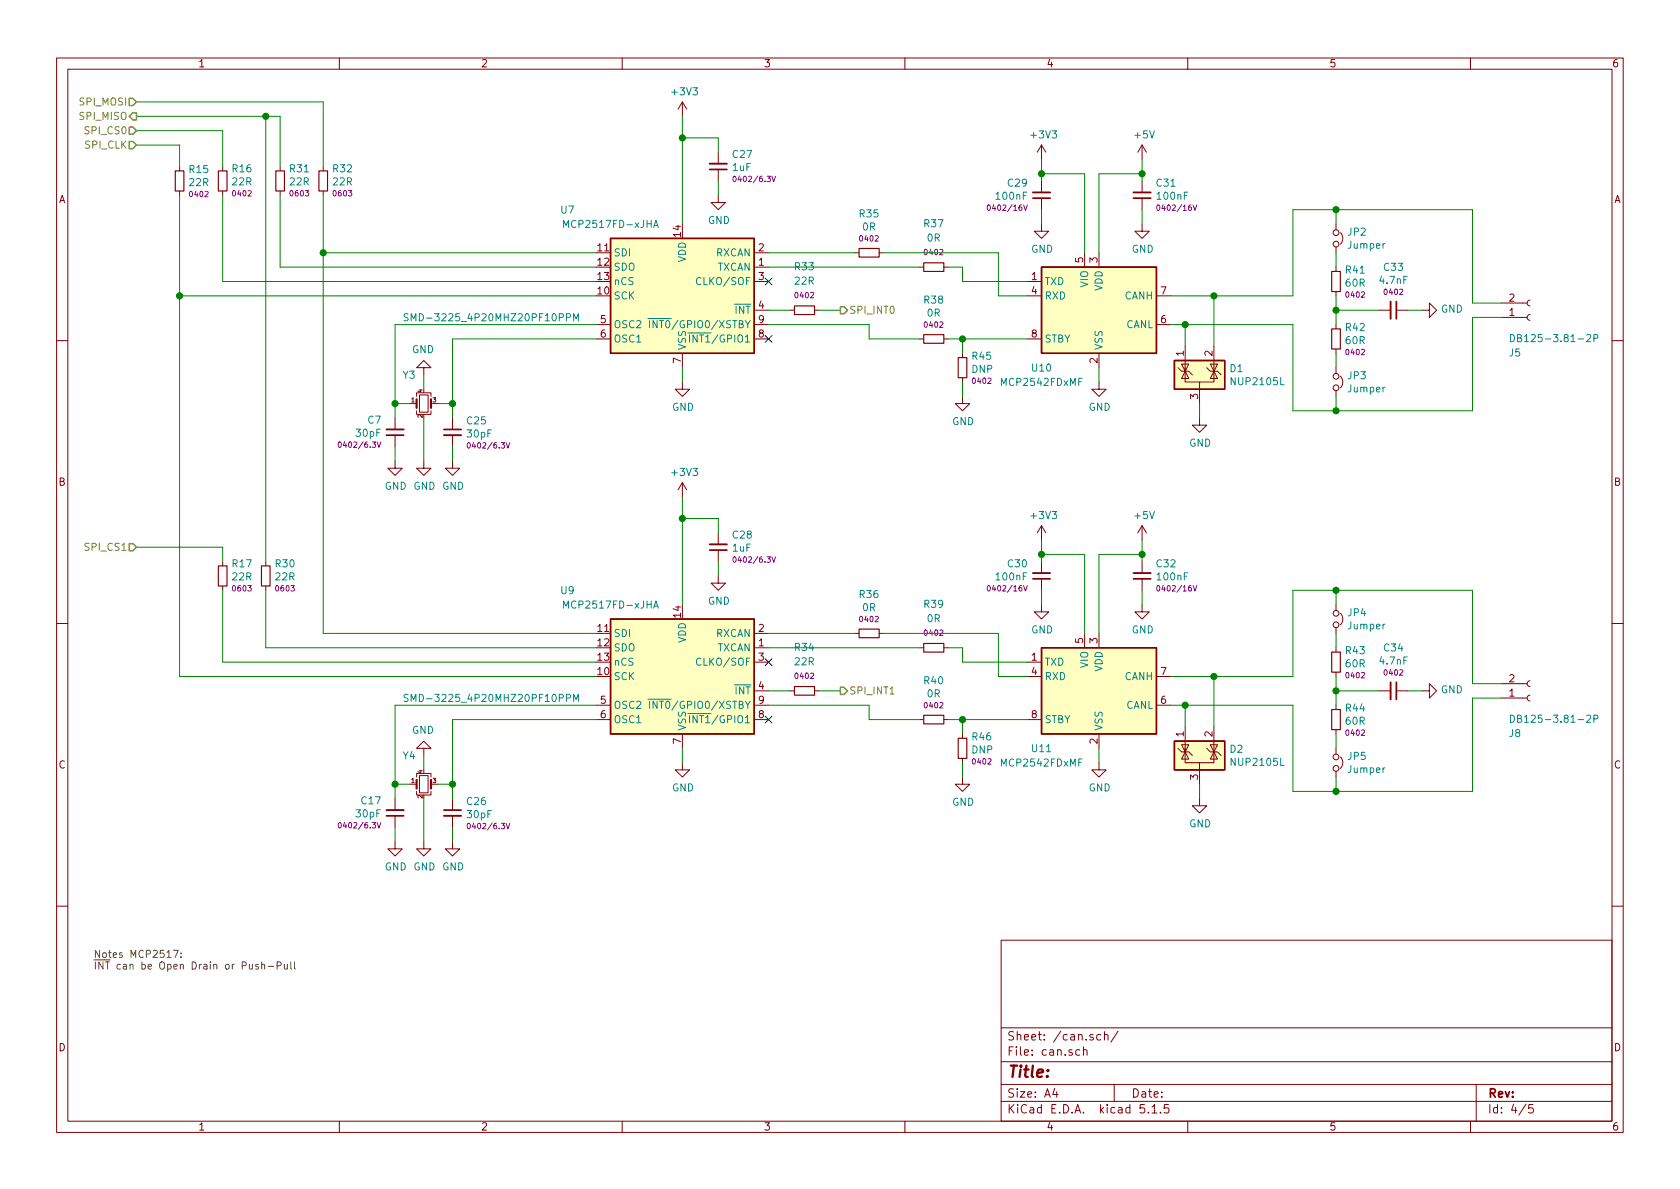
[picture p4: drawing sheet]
EESchema Schematic File Version 4
EELAYER 30 0
EELAYER END
$Descr A4 11693 8268
encoding utf-8
Sheet 4 5
Title ""
Date ""
Rev ""
Comp ""
Comment1 ""
Comment2 ""
Comment3 ""
Comment4 ""
$EndDescr
Text HLabel 950  700  0    50   Input ~ 0
SPI_MOSI
Text HLabel 950  800  0    50   Output ~ 0
SPI_MISO
Text HLabel 950  1000 0    50   Input ~ 0
SPI_CLK
Text HLabel 950  900  0    50   Input ~ 0
SPI_CS0
Text HLabel 5850 4800 2    50   Output ~ 0
SPI_INT1
Text Notes 650  6750 0    50   ~ 0
Notes MCP2517:\n~INT~ can be Open Drain or Push-Pull
$Comp
L Device:R_Small R?
U 1 1
P 1250 1250
AR Path="/5C88170F/5E1BCC9A" Ref="R?"  Part="1" 
AR Path="/5C882540/5E1BCC9A" Ref="R?"  Part="1" 
AR Path="/5E1B53FA/5E1BCC9A" Ref="R?"  Part="1" 
AR Path="/5E180BAA/5E1BCC9A" Ref="R15"  Part="1" 
F 0 "R15" H 1309 1332 50  0000 L CNN
F 1 "22R" H 1309 1241 50  0000 L CNN
F 2 "Resistor_SMD:R_0402_1005Metric" V 1180 1250 50  0001 C CNN
F 3 "~" H 1250 1250 50  0001 C CNN
F 4 "0402" H 1309 1159 38  0000 L CNN "Rating"
	1    1250 1250
	1    0    0    -1  
$EndComp
$Comp
L Device:R_Small R?
U 1 1
P 1950 1250
AR Path="/5C88170F/5E1BF602" Ref="R?"  Part="1" 
AR Path="/5C882540/5E1BF602" Ref="R?"  Part="1" 
AR Path="/5E1B53FA/5E1BF602" Ref="R?"  Part="1" 
AR Path="/5E180BAA/5E1BF602" Ref="R31"  Part="1" 
F 0 "R31" H 1891 1168 50  0000 R CNN
F 1 "22R" H 1891 1259 50  0000 R CNN
F 2 "Resistor_SMD:R_0603_1608Metric" V 1880 1250 50  0001 C CNN
F 3 "~" H 1950 1250 50  0001 C CNN
F 4 "0603" H 1891 1341 38  0000 R CNN "Rating"
	1    1950 1250
	-1   0    0    1   
$EndComp
$Comp
L Device:R_Small R?
U 1 1
P 1550 1250
AR Path="/5C88170F/5E1BE305" Ref="R?"  Part="1" 
AR Path="/5C882540/5E1BE305" Ref="R?"  Part="1" 
AR Path="/5E1B53FA/5E1BE305" Ref="R?"  Part="1" 
AR Path="/5E180BAA/5E1BE305" Ref="R16"  Part="1" 
F 0 "R16" H 1491 1168 50  0000 R CNN
F 1 "22R" H 1491 1259 50  0000 R CNN
F 2 "Resistor_SMD:R_0402_1005Metric" V 1480 1250 50  0001 C CNN
F 3 "~" H 1550 1250 50  0001 C CNN
F 4 "0402" H 1491 1341 38  0000 R CNN "Rating"
	1    1550 1250
	-1   0    0    1   
$EndComp
NoConn ~ 5350 1950
Wire Wire Line
	3150 3100 3150 3200
Wire Wire Line
	2750 3100 2750 3200
Wire Wire Line
	2950 3200 2950 2900
$Comp
L power:GND #PWR0121
U 1 1
P 2950 3200
F 0 "#PWR0121" H 2950 2950 50  0001 C CNN
F 1 "GND" H 2955 3027 50  0000 C CNN
F 2 "" H 2950 3200 50  0001 C CNN
F 3 "" H 2950 3200 50  0001 C CNN
	1    2950 3200
	1    0    0    -1  
$EndComp
Wire Wire Line
	2950 2600 2950 2700
$Comp
L power:GND #PWR0122
U 1 1
P 2950 2600
F 0 "#PWR0122" H 2950 2350 50  0001 C CNN
F 1 "GND" H 2955 2427 50  0000 C CNN
F 2 "" H 2950 2600 50  0001 C CNN
F 3 "" H 2950 2600 50  0001 C CNN
	1    2950 2600
	-1   0    0    1   
$EndComp
Connection ~ 2750 2800
Wire Wire Line
	2750 2800 2750 2900
Connection ~ 3150 2800
Wire Wire Line
	3150 2900 3150 2800
$Comp
L power:GND #PWR0125
U 1 1
P 3150 3200
F 0 "#PWR0125" H 3150 2950 50  0001 C CNN
F 1 "GND" H 3155 3027 50  0000 C CNN
F 2 "" H 3150 3200 50  0001 C CNN
F 3 "" H 3150 3200 50  0001 C CNN
	1    3150 3200
	1    0    0    -1  
$EndComp
$Comp
L power:GND #PWR0133
U 1 1
P 2750 3200
F 0 "#PWR0133" H 2750 2950 50  0001 C CNN
F 1 "GND" H 2755 3027 50  0000 C CNN
F 2 "" H 2750 3200 50  0001 C CNN
F 3 "" H 2750 3200 50  0001 C CNN
	1    2750 3200
	1    0    0    -1  
$EndComp
Wire Wire Line
	3150 2350 4150 2350
Wire Wire Line
	3150 2800 3150 2350
Wire Wire Line
	2750 2800 2850 2800
Wire Wire Line
	2750 2250 4150 2250
Wire Wire Line
	2750 2800 2750 2250
Wire Wire Line
	3050 2800 3150 2800
$Comp
L Device:C_Small C?
U 1 1
P 3150 3000
AR Path="/5CAE1AEF/5E1B6A26" Ref="C?"  Part="1" 
AR Path="/5C88170F/5E1B6A26" Ref="C?"  Part="1" 
AR Path="/5E17AB60/5E1B6A26" Ref="C?"  Part="1" 
AR Path="/5E180BAA/5E1B6A26" Ref="C25"  Part="1" 
F 0 "C25" H 3242 3082 50  0000 L CNN
F 1 "30pF" H 3242 2991 50  0000 L CNN
F 2 "Capacitor_SMD:C_0402_1005Metric" H 3150 3000 50  0001 C CNN
F 3 "~" H 3150 3000 50  0001 C CNN
F 4 "C309458" H 3242 2909 50  0001 L CNN "LCSC"
F 5 "0402/6.3V" H 3242 2909 38  0000 L CNN "Rating"
	1    3150 3000
	1    0    0    -1  
$EndComp
$Comp
L Device:C_Small C?
U 1 1
P 2750 3000
AR Path="/5CAE1AEF/5E1B3FA9" Ref="C?"  Part="1" 
AR Path="/5C88170F/5E1B3FA9" Ref="C?"  Part="1" 
AR Path="/5E17AB60/5E1B3FA9" Ref="C?"  Part="1" 
AR Path="/5E180BAA/5E1B3FA9" Ref="C7"  Part="1" 
F 0 "C7" H 2842 2918 50  0000 L CNN
F 1 "30pF" H 2842 3009 50  0000 L CNN
F 2 "Capacitor_SMD:C_0402_1005Metric" H 2750 3000 50  0001 C CNN
F 3 "~" H 2750 3000 50  0001 C CNN
F 4 "C309458" H 2842 2909 50  0001 L CNN "LCSC"
F 5 "0402/6.3V" H 2842 3091 38  0000 L CNN "Rating"
	1    2750 3000
	-1   0    0    1   
$EndComp
$Comp
L Device:Crystal_GND24_Small Y3
U 1 1
P 2950 2800
F 0 "Y3" H 2800 3000 50  0000 L CNN
F 1 "SMD-3225_4P20MHZ20PF10PPM" H 2800 3400 50  0000 L CNN
F 2 "Crystal:Crystal_SMD_3225-4Pin_3.2x2.5mm" H 2950 2800 50  0001 C CNN
F 3 "~" H 2950 2800 50  0001 C CNN
	1    2950 2800
	1    0    0    -1  
$EndComp
NoConn ~ 5350 2350
Wire Wire Line
	5500 2150 5350 2150
Wire Wire Line
	5850 2150 5700 2150
$Comp
L Device:R_Small R?
U 1 1
P 5600 2150
AR Path="/5C88170F/5E1AAF57" Ref="R?"  Part="1" 
AR Path="/5C882540/5E1AAF57" Ref="R?"  Part="1" 
AR Path="/5E1B53FA/5E1AAF57" Ref="R?"  Part="1" 
AR Path="/5E180BAA/5E1AAF57" Ref="R33"  Part="1" 
F 0 "R33" V 5900 2150 50  0000 C CNN
F 1 "22R" V 5800 2150 50  0000 C CNN
F 2 "Resistor_SMD:R_0402_1005Metric" V 5530 2150 50  0001 C CNN
F 3 "~" H 5600 2150 50  0001 C CNN
F 4 "0402" V 5700 2150 38  0000 C CNN "Rating"
	1    5600 2150
	0    -1   -1   0   
$EndComp
Text HLabel 5850 2150 2    50   Output ~ 0
SPI_INT0
$Comp
L Interface_CAN_LIN:MCP2517FD-xJHA U7
U 1 1
P 4750 2050
F 0 "U7" H 3950 2650 50  0000 C CNN
F 1 "MCP2517FD-xJHA" H 4250 2550 50  0000 C CNN
F 2 "Package_DFN_QFN:DFN-14-1EP_3x4.5mm_P0.65mm_EP1.65x4.25mm" H 4750 1050 50  0001 C CNN
F 3 "https://ww1.microchip.com/downloads/en/DeviceDoc/20005688A.pdf" H 4750 2300 50  0001 C CNN
	1    4750 2050
	1    0    0    -1  
$EndComp
Wire Wire Line
	4150 1750 2250 1750
Wire Wire Line
	2250 1750 2250 1350
Wire Wire Line
	2250 700  2250 1150
Wire Wire Line
	950  700  2250 700 
Wire Wire Line
	4150 1850 1950 1850
Wire Wire Line
	1950 1850 1950 1350
Wire Wire Line
	1950 1150 1950 800 
Wire Wire Line
	950  800  1850 800 
Wire Wire Line
	4150 1950 1550 1950
Wire Wire Line
	1550 1950 1550 1350
Wire Wire Line
	1550 1150 1550 900 
Wire Wire Line
	1550 900  950  900 
Wire Wire Line
	1250 1000 1250 1150
Wire Wire Line
	950  1000 1250 1000
Wire Wire Line
	1250 1350 1250 2050
Wire Wire Line
	1250 2050 4150 2050
$Comp
L power:GND #PWR0135
U 1 1
P 4750 2650
F 0 "#PWR0135" H 4750 2400 50  0001 C CNN
F 1 "GND" H 4755 2477 50  0000 C CNN
F 2 "" H 4750 2650 50  0001 C CNN
F 3 "" H 4750 2650 50  0001 C CNN
	1    4750 2650
	1    0    0    -1  
$EndComp
Wire Wire Line
	4750 2650 4750 2550
$Comp
L power:+3V3 #PWR0137
U 1 1
P 4750 800
F 0 "#PWR0137" H 4750 650 50  0001 C CNN
F 1 "+3V3" H 4765 973 50  0000 C CNN
F 2 "" H 4750 800 50  0001 C CNN
F 3 "" H 4750 800 50  0001 C CNN
	1    4750 800 
	1    0    0    -1  
$EndComp
Wire Wire Line
	4750 800  4750 950 
$Comp
L Device:C_Small C?
U 1 1
P 5000 1150
AR Path="/5CAE1AEF/5E1E0DCF" Ref="C?"  Part="1" 
AR Path="/5C88170F/5E1E0DCF" Ref="C?"  Part="1" 
AR Path="/5C882540/5E1E0DCF" Ref="C?"  Part="1" 
AR Path="/5E1B53FA/5E1E0DCF" Ref="C?"  Part="1" 
AR Path="/5E180BAA/5E1E0DCF" Ref="C27"  Part="1" 
F 0 "C27" H 4908 1068 50  0000 R CNN
F 1 "1uF" H 4908 1159 50  0000 R CNN
F 2 "Capacitor_SMD:C_0402_1005Metric" H 5000 1150 50  0001 C CNN
F 3 "~" H 5000 1150 50  0001 C CNN
F 4 "0402/6.3V" H 4908 1241 38  0000 R CNN "Rating"
	1    5000 1150
	-1   0    0    1   
$EndComp
Wire Wire Line
	4750 950  5000 950 
Wire Wire Line
	5000 950  5000 1050
Connection ~ 4750 950 
Wire Wire Line
	4750 950  4750 1550
$Comp
L power:GND #PWR0138
U 1 1
P 5000 1350
F 0 "#PWR0138" H 5000 1100 50  0001 C CNN
F 1 "GND" H 5005 1177 50  0000 C CNN
F 2 "" H 5000 1350 50  0001 C CNN
F 3 "" H 5000 1350 50  0001 C CNN
	1    5000 1350
	1    0    0    -1  
$EndComp
Wire Wire Line
	5000 1350 5000 1250
$Comp
L Interface_CAN_LIN:MCP2542FDxMF U10
U 1 1
P 7650 2150
F 0 "U10" H 7250 1750 50  0000 C CNN
F 1 "MCP2542FDxMF" H 7250 1650 50  0000 C CNN
F 2 "Package_SO:SOIC-8_3.9x4.9mm_P1.27mm" H 7650 1650 50  0001 C CIN
F 3 "http://ww1.microchip.com/downloads/en/DeviceDoc/MCP2542FD-4FD-MCP2542WFD-4WFD-Data-Sheet20005514B.pdf" H 7650 2150 50  0001 C CNN
	1    7650 2150
	1    0    0    -1  
$EndComp
$Comp
L Device:R_Small R?
U 1 1
P 6050 1750
AR Path="/5C88170F/5E1E593E" Ref="R?"  Part="1" 
AR Path="/5C882540/5E1E593E" Ref="R?"  Part="1" 
AR Path="/5E1B53FA/5E1E593E" Ref="R?"  Part="1" 
AR Path="/5E180BAA/5E1E593E" Ref="R35"  Part="1" 
F 0 "R35" V 6318 1750 50  0000 C CNN
F 1 "0R" V 6227 1750 50  0000 C CNN
F 2 "Resistor_SMD:R_0402_1005Metric" V 5980 1750 50  0001 C CNN
F 3 "~" H 6050 1750 50  0001 C CNN
F 4 "0402" V 6145 1750 38  0000 C CNN "Rating"
	1    6050 1750
	0    -1   -1   0   
$EndComp
$Comp
L Device:R_Small R?
U 1 1
P 6500 1850
AR Path="/5C88170F/5E1E5DED" Ref="R?"  Part="1" 
AR Path="/5C882540/5E1E5DED" Ref="R?"  Part="1" 
AR Path="/5E1B53FA/5E1E5DED" Ref="R?"  Part="1" 
AR Path="/5E180BAA/5E1E5DED" Ref="R37"  Part="1" 
F 0 "R37" V 6800 1850 50  0000 C CNN
F 1 "0R" V 6700 1850 50  0000 C CNN
F 2 "Resistor_SMD:R_0402_1005Metric" V 6430 1850 50  0001 C CNN
F 3 "~" H 6500 1850 50  0001 C CNN
F 4 "0402" V 6600 1850 38  0000 C CNN "Rating"
	1    6500 1850
	0    -1   -1   0   
$EndComp
$Comp
L Device:R_Small R?
U 1 1
P 6500 2350
AR Path="/5C88170F/5E1E728C" Ref="R?"  Part="1" 
AR Path="/5C882540/5E1E728C" Ref="R?"  Part="1" 
AR Path="/5E1B53FA/5E1E728C" Ref="R?"  Part="1" 
AR Path="/5E180BAA/5E1E728C" Ref="R38"  Part="1" 
F 0 "R38" V 6768 2350 50  0000 C CNN
F 1 "0R" V 6677 2350 50  0000 C CNN
F 2 "Resistor_SMD:R_0402_1005Metric" V 6430 2350 50  0001 C CNN
F 3 "~" H 6500 2350 50  0001 C CNN
F 4 "0402" V 6595 2350 38  0000 C CNN "Rating"
	1    6500 2350
	0    -1   -1   0   
$EndComp
Wire Wire Line
	5350 1750 5950 1750
Wire Wire Line
	6150 1750 6950 1750
Wire Wire Line
	6950 1750 6950 2050
Wire Wire Line
	6950 2050 7150 2050
Wire Wire Line
	7150 1950 6700 1950
Wire Wire Line
	6700 1950 6700 1850
Wire Wire Line
	6700 1850 6600 1850
Wire Wire Line
	6400 1850 5350 1850
Wire Wire Line
	5350 2250 6050 2250
Wire Wire Line
	6050 2250 6050 2350
Wire Wire Line
	6050 2350 6400 2350
Wire Wire Line
	6600 2350 6700 2350
$Comp
L power:GND #PWR0139
U 1 1
P 7650 2650
F 0 "#PWR0139" H 7650 2400 50  0001 C CNN
F 1 "GND" H 7655 2477 50  0000 C CNN
F 2 "" H 7650 2650 50  0001 C CNN
F 3 "" H 7650 2650 50  0001 C CNN
	1    7650 2650
	1    0    0    -1  
$EndComp
Wire Wire Line
	7650 2650 7650 2550
$Comp
L power:+3V3 #PWR0141
U 1 1
P 7250 1100
F 0 "#PWR0141" H 7250 950 50  0001 C CNN
F 1 "+3V3" H 7265 1273 50  0000 C CNN
F 2 "" H 7250 1100 50  0001 C CNN
F 3 "" H 7250 1100 50  0001 C CNN
	1    7250 1100
	1    0    0    -1  
$EndComp
$Comp
L Device:C_Small C?
U 1 1
P 7250 1350
AR Path="/5CAE1AEF/5E1F2EB0" Ref="C?"  Part="1" 
AR Path="/5C88170F/5E1F2EB0" Ref="C?"  Part="1" 
AR Path="/5C882540/5E1F2EB0" Ref="C?"  Part="1" 
AR Path="/5E1B53FA/5E1F2EB0" Ref="C?"  Part="1" 
AR Path="/5E180BAA/5E1F2EB0" Ref="C29"  Part="1" 
F 0 "C29" H 7342 1268 50  0000 L CNN
F 1 "100nF" H 7342 1359 50  0000 L CNN
F 2 "Capacitor_SMD:C_0402_1005Metric" H 7250 1350 50  0001 C CNN
F 3 "~" H 7250 1350 50  0001 C CNN
F 4 "0402/16V" H 7342 1441 38  0000 L CNN "Rating"
	1    7250 1350
	-1   0    0    1   
$EndComp
$Comp
L power:GND #PWR0142
U 1 1
P 7250 1550
F 0 "#PWR0142" H 7250 1300 50  0001 C CNN
F 1 "GND" H 7255 1377 50  0000 C CNN
F 2 "" H 7250 1550 50  0001 C CNN
F 3 "" H 7250 1550 50  0001 C CNN
	1    7250 1550
	1    0    0    -1  
$EndComp
Wire Wire Line
	7250 1550 7250 1450
Wire Wire Line
	7250 1100 7250 1200
Wire Wire Line
	7250 1200 7550 1200
Wire Wire Line
	7550 1200 7550 1750
Wire Wire Line
	7250 1200 7250 1250
$Comp
L Device:C_Small C?
U 1 1
P 7950 1350
AR Path="/5CAE1AEF/5E1FA85E" Ref="C?"  Part="1" 
AR Path="/5C88170F/5E1FA85E" Ref="C?"  Part="1" 
AR Path="/5C882540/5E1FA85E" Ref="C?"  Part="1" 
AR Path="/5E1B53FA/5E1FA85E" Ref="C?"  Part="1" 
AR Path="/5E180BAA/5E1FA85E" Ref="C31"  Part="1" 
F 0 "C31" H 7858 1268 50  0000 R CNN
F 1 "100nF" H 7858 1359 50  0000 R CNN
F 2 "Capacitor_SMD:C_0402_1005Metric" H 7950 1350 50  0001 C CNN
F 3 "~" H 7950 1350 50  0001 C CNN
F 4 "0402/16V" H 7858 1441 38  0000 R CNN "Rating"
	1    7950 1350
	-1   0    0    1   
$EndComp
$Comp
L power:GND #PWR0149
U 1 1
P 7950 1550
F 0 "#PWR0149" H 7950 1300 50  0001 C CNN
F 1 "GND" H 7955 1377 50  0000 C CNN
F 2 "" H 7950 1550 50  0001 C CNN
F 3 "" H 7950 1550 50  0001 C CNN
	1    7950 1550
	1    0    0    -1  
$EndComp
Wire Wire Line
	7950 1550 7950 1450
Wire Wire Line
	7950 1200 7950 1250
$Comp
L power:+5V #PWR0150
U 1 1
P 7950 1100
F 0 "#PWR0150" H 7950 950 50  0001 C CNN
F 1 "+5V" H 7965 1273 50  0000 C CNN
F 2 "" H 7950 1100 50  0001 C CNN
F 3 "" H 7950 1100 50  0001 C CNN
	1    7950 1100
	1    0    0    -1  
$EndComp
Wire Wire Line
	7950 1100 7950 1200
Connection ~ 7950 1200
Wire Wire Line
	7950 1200 7650 1200
Wire Wire Line
	7650 1200 7650 1750
Connection ~ 7250 1200
Wire Wire Line
	8150 2050 8450 2050
$Comp
L Device:Jumper_NC_Small JP2
U 1 1
P 9300 1650
F 0 "JP2" V 9254 1725 50  0000 L CNN
F 1 "Jumper" V 9345 1725 50  0000 L CNN
F 2 "Connector_PinHeader_1.27mm:PinHeader_1x02_P1.27mm_Vertical" H 9300 1650 50  0001 C CNN
F 3 "~" H 9300 1650 50  0001 C CNN
	1    9300 1650
	0    1    1    0   
$EndComp
$Comp
L Device:R_Small R?
U 1 1
P 9300 1950
AR Path="/5C88170F/5E207C59" Ref="R?"  Part="1" 
AR Path="/5C882540/5E207C59" Ref="R?"  Part="1" 
AR Path="/5E1B53FA/5E207C59" Ref="R?"  Part="1" 
AR Path="/5E180BAA/5E207C59" Ref="R41"  Part="1" 
F 0 "R41" H 9359 2032 50  0000 L CNN
F 1 "60R" H 9359 1941 50  0000 L CNN
F 2 "Resistor_SMD:R_0402_1005Metric" V 9230 1950 50  0001 C CNN
F 3 "~" H 9300 1950 50  0001 C CNN
F 4 "0402" H 9359 1859 38  0000 L CNN "Rating"
	1    9300 1950
	1    0    0    -1  
$EndComp
$Comp
L Device:R_Small R?
U 1 1
P 9300 2350
AR Path="/5C88170F/5E20AE8A" Ref="R?"  Part="1" 
AR Path="/5C882540/5E20AE8A" Ref="R?"  Part="1" 
AR Path="/5E1B53FA/5E20AE8A" Ref="R?"  Part="1" 
AR Path="/5E180BAA/5E20AE8A" Ref="R42"  Part="1" 
F 0 "R42" H 9359 2432 50  0000 L CNN
F 1 "60R" H 9359 2341 50  0000 L CNN
F 2 "Resistor_SMD:R_0402_1005Metric" V 9230 2350 50  0001 C CNN
F 3 "~" H 9300 2350 50  0001 C CNN
F 4 "0402" H 9359 2259 38  0000 L CNN "Rating"
	1    9300 2350
	1    0    0    -1  
$EndComp
$Comp
L Device:C_Small C?
U 1 1
P 9700 2150
AR Path="/5CAE1AEF/5E20B2BF" Ref="C?"  Part="1" 
AR Path="/5C88170F/5E20B2BF" Ref="C?"  Part="1" 
AR Path="/5C882540/5E20B2BF" Ref="C?"  Part="1" 
AR Path="/5E1B53FA/5E20B2BF" Ref="C?"  Part="1" 
AR Path="/5E180BAA/5E20B2BF" Ref="C33"  Part="1" 
F 0 "C33" V 9399 2150 50  0000 C CNN
F 1 "4.7nF" V 9490 2150 50  0000 C CNN
F 2 "Capacitor_SMD:C_0402_1005Metric" H 9700 2150 50  0001 C CNN
F 3 "~" H 9700 2150 50  0001 C CNN
F 4 "0402" V 9572 2150 38  0000 C CNN "Rating"
	1    9700 2150
	0    1    1    0   
$EndComp
Wire Wire Line
	9600 2150 9300 2150
Wire Wire Line
	9300 2150 9300 2050
Wire Wire Line
	9300 2150 9300 2250
Connection ~ 9300 2150
Wire Wire Line
	9000 1450 9000 2050
Wire Wire Line
	9000 2250 9000 2850
Wire Wire Line
	8150 2250 8250 2250
$Comp
L power:GND #PWR0177
U 1 1
P 9900 2150
F 0 "#PWR0177" H 9900 1900 50  0001 C CNN
F 1 "GND" V 9905 2022 50  0000 R CNN
F 2 "" H 9900 2150 50  0001 C CNN
F 3 "" H 9900 2150 50  0001 C CNN
	1    9900 2150
	0    -1   -1   0   
$EndComp
Wire Wire Line
	9900 2150 9800 2150
Wire Wire Line
	9000 1450 9300 1450
Wire Wire Line
	9000 2850 9300 2850
Wire Wire Line
	9300 1550 9300 1450
Connection ~ 9300 1450
Wire Wire Line
	9300 1450 10250 1450
Wire Wire Line
	9300 1750 9300 1850
Wire Wire Line
	9300 2550 9300 2450
Wire Wire Line
	9300 2850 9300 2750
Connection ~ 9300 2850
Wire Wire Line
	9300 2850 10250 2850
$Comp
L Device:Jumper_NC_Small JP3
U 1 1
P 9300 2650
F 0 "JP3" V 9254 2725 50  0000 L CNN
F 1 "Jumper" V 9345 2725 50  0000 L CNN
F 2 "Connector_PinHeader_1.27mm:PinHeader_1x02_P1.27mm_Vertical" H 9300 2650 50  0001 C CNN
F 3 "~" H 9300 2650 50  0001 C CNN
	1    9300 2650
	0    1    1    0   
$EndComp
$Comp
L Connector:Conn_01x02_Female J5
U 1 1
P 10650 2200
F 0 "J5" H 10500 2450 50  0000 L CNN
F 1 "DB125-3.81-2P" H 10500 2350 50  0000 L CNN
F 2 "can_breakout_pcb:DB125-3.81-2P" H 10650 2200 50  0001 C CNN
F 3 "~" H 10650 2200 50  0001 C CNN
	1    10650 2200
	1    0    0    1   
$EndComp
Wire Wire Line
	10250 1450 10250 2100
Wire Wire Line
	10250 2100 10450 2100
Wire Wire Line
	10450 2200 10250 2200
Wire Wire Line
	10250 2200 10250 2850
NoConn ~ 5350 4600
Wire Wire Line
	3150 5750 3150 5850
Wire Wire Line
	2750 5750 2750 5850
Wire Wire Line
	2950 5850 2950 5550
$Comp
L power:GND #PWR0181
U 1 1
P 2950 5850
F 0 "#PWR0181" H 2950 5600 50  0001 C CNN
F 1 "GND" H 2955 5677 50  0000 C CNN
F 2 "" H 2950 5850 50  0001 C CNN
F 3 "" H 2950 5850 50  0001 C CNN
	1    2950 5850
	1    0    0    -1  
$EndComp
Wire Wire Line
	2950 5250 2950 5350
$Comp
L power:GND #PWR0182
U 1 1
P 2950 5250
F 0 "#PWR0182" H 2950 5000 50  0001 C CNN
F 1 "GND" H 2955 5077 50  0000 C CNN
F 2 "" H 2950 5250 50  0001 C CNN
F 3 "" H 2950 5250 50  0001 C CNN
	1    2950 5250
	-1   0    0    1   
$EndComp
Connection ~ 2750 5450
Wire Wire Line
	2750 5450 2750 5550
Connection ~ 3150 5450
Wire Wire Line
	3150 5550 3150 5450
$Comp
L power:GND #PWR0184
U 1 1
P 3150 5850
F 0 "#PWR0184" H 3150 5600 50  0001 C CNN
F 1 "GND" H 3155 5677 50  0000 C CNN
F 2 "" H 3150 5850 50  0001 C CNN
F 3 "" H 3150 5850 50  0001 C CNN
	1    3150 5850
	1    0    0    -1  
$EndComp
$Comp
L power:GND #PWR0185
U 1 1
P 2750 5850
F 0 "#PWR0185" H 2750 5600 50  0001 C CNN
F 1 "GND" H 2755 5677 50  0000 C CNN
F 2 "" H 2750 5850 50  0001 C CNN
F 3 "" H 2750 5850 50  0001 C CNN
	1    2750 5850
	1    0    0    -1  
$EndComp
Wire Wire Line
	3150 5000 4150 5000
Wire Wire Line
	3150 5450 3150 5000
Wire Wire Line
	2750 5450 2850 5450
Wire Wire Line
	2750 4900 4150 4900
Wire Wire Line
	2750 5450 2750 4900
Wire Wire Line
	3050 5450 3150 5450
$Comp
L Device:C_Small C?
U 1 1
P 3150 5650
AR Path="/5CAE1AEF/5E25722B" Ref="C?"  Part="1" 
AR Path="/5C88170F/5E25722B" Ref="C?"  Part="1" 
AR Path="/5E17AB60/5E25722B" Ref="C?"  Part="1" 
AR Path="/5E180BAA/5E25722B" Ref="C26"  Part="1" 
F 0 "C26" H 3242 5732 50  0000 L CNN
F 1 "30pF" H 3242 5641 50  0000 L CNN
F 2 "Capacitor_SMD:C_0402_1005Metric" H 3150 5650 50  0001 C CNN
F 3 "~" H 3150 5650 50  0001 C CNN
F 4 "C309458" H 3242 5559 50  0001 L CNN "LCSC"
F 5 "0402/6.3V" H 3242 5559 38  0000 L CNN "Rating"
	1    3150 5650
	1    0    0    -1  
$EndComp
$Comp
L Device:C_Small C?
U 1 1
P 2750 5650
AR Path="/5CAE1AEF/5E257237" Ref="C?"  Part="1" 
AR Path="/5C88170F/5E257237" Ref="C?"  Part="1" 
AR Path="/5E17AB60/5E257237" Ref="C?"  Part="1" 
AR Path="/5E180BAA/5E257237" Ref="C17"  Part="1" 
F 0 "C17" H 2842 5568 50  0000 L CNN
F 1 "30pF" H 2842 5659 50  0000 L CNN
F 2 "Capacitor_SMD:C_0402_1005Metric" H 2750 5650 50  0001 C CNN
F 3 "~" H 2750 5650 50  0001 C CNN
F 4 "C309458" H 2842 5559 50  0001 L CNN "LCSC"
F 5 "0402/6.3V" H 2842 5741 38  0000 L CNN "Rating"
	1    2750 5650
	-1   0    0    1   
$EndComp
$Comp
L Device:Crystal_GND24_Small Y4
U 1 1
P 2950 5450
F 0 "Y4" H 2800 5650 50  0000 L CNN
F 1 "SMD-3225_4P20MHZ20PF10PPM" H 2800 6050 50  0000 L CNN
F 2 "Crystal:Crystal_SMD_3225-4Pin_3.2x2.5mm" H 2950 5450 50  0001 C CNN
F 3 "~" H 2950 5450 50  0001 C CNN
	1    2950 5450
	1    0    0    -1  
$EndComp
NoConn ~ 5350 5000
Wire Wire Line
	5500 4800 5350 4800
Wire Wire Line
	5850 4800 5700 4800
$Comp
L Device:R_Small R?
U 1 1
P 5600 4800
AR Path="/5C88170F/5E25724F" Ref="R?"  Part="1" 
AR Path="/5C882540/5E25724F" Ref="R?"  Part="1" 
AR Path="/5E1B53FA/5E25724F" Ref="R?"  Part="1" 
AR Path="/5E180BAA/5E25724F" Ref="R34"  Part="1" 
F 0 "R34" V 5900 4800 50  0000 C CNN
F 1 "22R" V 5800 4800 50  0000 C CNN
F 2 "Resistor_SMD:R_0402_1005Metric" V 5530 4800 50  0001 C CNN
F 3 "~" H 5600 4800 50  0001 C CNN
F 4 "0402" V 5700 4800 38  0000 C CNN "Rating"
	1    5600 4800
	0    -1   -1   0   
$EndComp
$Comp
L Interface_CAN_LIN:MCP2517FD-xJHA U9
U 1 1
P 4750 4700
F 0 "U9" H 3950 5300 50  0000 C CNN
F 1 "MCP2517FD-xJHA" H 4250 5200 50  0000 C CNN
F 2 "Package_DFN_QFN:DFN-14-1EP_3x4.5mm_P0.65mm_EP1.65x4.25mm" H 4750 3700 50  0001 C CNN
F 3 "https://ww1.microchip.com/downloads/en/DeviceDoc/20005688A.pdf" H 4750 4950 50  0001 C CNN
	1    4750 4700
	1    0    0    -1  
$EndComp
$Comp
L power:GND #PWR0186
U 1 1
P 4750 5300
F 0 "#PWR0186" H 4750 5050 50  0001 C CNN
F 1 "GND" H 4755 5127 50  0000 C CNN
F 2 "" H 4750 5300 50  0001 C CNN
F 3 "" H 4750 5300 50  0001 C CNN
	1    4750 5300
	1    0    0    -1  
$EndComp
Wire Wire Line
	4750 5300 4750 5200
$Comp
L power:+3V3 #PWR0187
U 1 1
P 4750 3450
F 0 "#PWR0187" H 4750 3300 50  0001 C CNN
F 1 "+3V3" H 4765 3623 50  0000 C CNN
F 2 "" H 4750 3450 50  0001 C CNN
F 3 "" H 4750 3450 50  0001 C CNN
	1    4750 3450
	1    0    0    -1  
$EndComp
Wire Wire Line
	4750 3450 4750 3600
$Comp
L Device:C_Small C?
U 1 1
P 5000 3800
AR Path="/5CAE1AEF/5E25727F" Ref="C?"  Part="1" 
AR Path="/5C88170F/5E25727F" Ref="C?"  Part="1" 
AR Path="/5C882540/5E25727F" Ref="C?"  Part="1" 
AR Path="/5E1B53FA/5E25727F" Ref="C?"  Part="1" 
AR Path="/5E180BAA/5E25727F" Ref="C28"  Part="1" 
F 0 "C28" H 4908 3718 50  0000 R CNN
F 1 "1uF" H 4908 3809 50  0000 R CNN
F 2 "Capacitor_SMD:C_0402_1005Metric" H 5000 3800 50  0001 C CNN
F 3 "~" H 5000 3800 50  0001 C CNN
F 4 "0402/6.3V" H 4908 3891 38  0000 R CNN "Rating"
	1    5000 3800
	-1   0    0    1   
$EndComp
Wire Wire Line
	4750 3600 5000 3600
Wire Wire Line
	5000 3600 5000 3700
Connection ~ 4750 3600
Wire Wire Line
	4750 3600 4750 4200
$Comp
L power:GND #PWR0189
U 1 1
P 5000 4000
F 0 "#PWR0189" H 5000 3750 50  0001 C CNN
F 1 "GND" H 5005 3827 50  0000 C CNN
F 2 "" H 5000 4000 50  0001 C CNN
F 3 "" H 5000 4000 50  0001 C CNN
	1    5000 4000
	1    0    0    -1  
$EndComp
Wire Wire Line
	5000 4000 5000 3900
$Comp
L Interface_CAN_LIN:MCP2542FDxMF U11
U 1 1
P 7650 4800
F 0 "U11" H 7250 4400 50  0000 C CNN
F 1 "MCP2542FDxMF" H 7250 4300 50  0000 C CNN
F 2 "Package_SO:SOIC-8_3.9x4.9mm_P1.27mm" H 7650 4300 50  0001 C CIN
F 3 "http://ww1.microchip.com/downloads/en/DeviceDoc/MCP2542FD-4FD-MCP2542WFD-4WFD-Data-Sheet20005514B.pdf" H 7650 4800 50  0001 C CNN
	1    7650 4800
	1    0    0    -1  
$EndComp
$Comp
L Device:R_Small R?
U 1 1
P 6050 4400
AR Path="/5C88170F/5E2572A3" Ref="R?"  Part="1" 
AR Path="/5C882540/5E2572A3" Ref="R?"  Part="1" 
AR Path="/5E1B53FA/5E2572A3" Ref="R?"  Part="1" 
AR Path="/5E180BAA/5E2572A3" Ref="R36"  Part="1" 
F 0 "R36" V 6318 4400 50  0000 C CNN
F 1 "0R" V 6227 4400 50  0000 C CNN
F 2 "Resistor_SMD:R_0402_1005Metric" V 5980 4400 50  0001 C CNN
F 3 "~" H 6050 4400 50  0001 C CNN
F 4 "0402" V 6145 4400 38  0000 C CNN "Rating"
	1    6050 4400
	0    -1   -1   0   
$EndComp
$Comp
L Device:R_Small R?
U 1 1
P 6500 4500
AR Path="/5C88170F/5E2572AE" Ref="R?"  Part="1" 
AR Path="/5C882540/5E2572AE" Ref="R?"  Part="1" 
AR Path="/5E1B53FA/5E2572AE" Ref="R?"  Part="1" 
AR Path="/5E180BAA/5E2572AE" Ref="R39"  Part="1" 
F 0 "R39" V 6800 4500 50  0000 C CNN
F 1 "0R" V 6700 4500 50  0000 C CNN
F 2 "Resistor_SMD:R_0402_1005Metric" V 6430 4500 50  0001 C CNN
F 3 "~" H 6500 4500 50  0001 C CNN
F 4 "0402" V 6600 4500 38  0000 C CNN "Rating"
	1    6500 4500
	0    -1   -1   0   
$EndComp
$Comp
L Device:R_Small R?
U 1 1
P 6500 5000
AR Path="/5C88170F/5E2572B9" Ref="R?"  Part="1" 
AR Path="/5C882540/5E2572B9" Ref="R?"  Part="1" 
AR Path="/5E1B53FA/5E2572B9" Ref="R?"  Part="1" 
AR Path="/5E180BAA/5E2572B9" Ref="R40"  Part="1" 
F 0 "R40" V 6768 5000 50  0000 C CNN
F 1 "0R" V 6677 5000 50  0000 C CNN
F 2 "Resistor_SMD:R_0402_1005Metric" V 6430 5000 50  0001 C CNN
F 3 "~" H 6500 5000 50  0001 C CNN
F 4 "0402" V 6595 5000 38  0000 C CNN "Rating"
	1    6500 5000
	0    -1   -1   0   
$EndComp
Wire Wire Line
	5350 4400 5950 4400
Wire Wire Line
	6150 4400 6950 4400
Wire Wire Line
	6950 4400 6950 4700
Wire Wire Line
	6950 4700 7150 4700
Wire Wire Line
	7150 4600 6700 4600
Wire Wire Line
	6700 4600 6700 4500
Wire Wire Line
	6700 4500 6600 4500
Wire Wire Line
	6400 4500 5350 4500
Wire Wire Line
	5350 4900 6050 4900
Wire Wire Line
	6050 4900 6050 5000
Wire Wire Line
	6050 5000 6400 5000
Wire Wire Line
	6600 5000 6700 5000
$Comp
L power:GND #PWR0191
U 1 1
P 7650 5300
F 0 "#PWR0191" H 7650 5050 50  0001 C CNN
F 1 "GND" H 7655 5127 50  0000 C CNN
F 2 "" H 7650 5300 50  0001 C CNN
F 3 "" H 7650 5300 50  0001 C CNN
	1    7650 5300
	1    0    0    -1  
$EndComp
Wire Wire Line
	7650 5300 7650 5200
$Comp
L power:+3V3 #PWR0192
U 1 1
P 7250 3750
F 0 "#PWR0192" H 7250 3600 50  0001 C CNN
F 1 "+3V3" H 7265 3923 50  0000 C CNN
F 2 "" H 7250 3750 50  0001 C CNN
F 3 "" H 7250 3750 50  0001 C CNN
	1    7250 3750
	1    0    0    -1  
$EndComp
$Comp
L Device:C_Small C?
U 1 1
P 7250 4000
AR Path="/5CAE1AEF/5E2572E5" Ref="C?"  Part="1" 
AR Path="/5C88170F/5E2572E5" Ref="C?"  Part="1" 
AR Path="/5C882540/5E2572E5" Ref="C?"  Part="1" 
AR Path="/5E1B53FA/5E2572E5" Ref="C?"  Part="1" 
AR Path="/5E180BAA/5E2572E5" Ref="C30"  Part="1" 
F 0 "C30" H 7342 3918 50  0000 L CNN
F 1 "100nF" H 7342 4009 50  0000 L CNN
F 2 "Capacitor_SMD:C_0402_1005Metric" H 7250 4000 50  0001 C CNN
F 3 "~" H 7250 4000 50  0001 C CNN
F 4 "0402/16V" H 7342 4091 38  0000 L CNN "Rating"
	1    7250 4000
	-1   0    0    1   
$EndComp
$Comp
L power:GND #PWR0204
U 1 1
P 7250 4200
F 0 "#PWR0204" H 7250 3950 50  0001 C CNN
F 1 "GND" H 7255 4027 50  0000 C CNN
F 2 "" H 7250 4200 50  0001 C CNN
F 3 "" H 7250 4200 50  0001 C CNN
	1    7250 4200
	1    0    0    -1  
$EndComp
Wire Wire Line
	7250 4200 7250 4100
Wire Wire Line
	7250 3750 7250 3850
Wire Wire Line
	7250 3850 7550 3850
Wire Wire Line
	7550 3850 7550 4400
Wire Wire Line
	7250 3850 7250 3900
$Comp
L Device:C_Small C?
U 1 1
P 7950 4000
AR Path="/5CAE1AEF/5E2572FF" Ref="C?"  Part="1" 
AR Path="/5C88170F/5E2572FF" Ref="C?"  Part="1" 
AR Path="/5C882540/5E2572FF" Ref="C?"  Part="1" 
AR Path="/5E1B53FA/5E2572FF" Ref="C?"  Part="1" 
AR Path="/5E180BAA/5E2572FF" Ref="C32"  Part="1" 
F 0 "C32" H 7858 3918 50  0000 R CNN
F 1 "100nF" H 7858 4009 50  0000 R CNN
F 2 "Capacitor_SMD:C_0402_1005Metric" H 7950 4000 50  0001 C CNN
F 3 "~" H 7950 4000 50  0001 C CNN
F 4 "0402/16V" H 7858 4091 38  0000 R CNN "Rating"
	1    7950 4000
	-1   0    0    1   
$EndComp
$Comp
L power:GND #PWR0205
U 1 1
P 7950 4200
F 0 "#PWR0205" H 7950 3950 50  0001 C CNN
F 1 "GND" H 7955 4027 50  0000 C CNN
F 2 "" H 7950 4200 50  0001 C CNN
F 3 "" H 7950 4200 50  0001 C CNN
	1    7950 4200
	1    0    0    -1  
$EndComp
Wire Wire Line
	7950 4200 7950 4100
Wire Wire Line
	7950 3850 7950 3900
$Comp
L power:+5V #PWR0207
U 1 1
P 7950 3750
F 0 "#PWR0207" H 7950 3600 50  0001 C CNN
F 1 "+5V" H 7965 3923 50  0000 C CNN
F 2 "" H 7950 3750 50  0001 C CNN
F 3 "" H 7950 3750 50  0001 C CNN
	1    7950 3750
	1    0    0    -1  
$EndComp
Wire Wire Line
	7950 3750 7950 3850
Connection ~ 7950 3850
Wire Wire Line
	7950 3850 7650 3850
Wire Wire Line
	7650 3850 7650 4400
Connection ~ 7250 3850
Wire Wire Line
	8150 4700 8450 4700
$Comp
L Device:Jumper_NC_Small JP4
U 1 1
P 9300 4300
F 0 "JP4" V 9254 4375 50  0000 L CNN
F 1 "Jumper" V 9345 4375 50  0000 L CNN
F 2 "Connector_PinHeader_1.27mm:PinHeader_1x02_P1.27mm_Vertical" H 9300 4300 50  0001 C CNN
F 3 "~" H 9300 4300 50  0001 C CNN
	1    9300 4300
	0    1    1    0   
$EndComp
$Comp
L Device:R_Small R?
U 1 1
P 9300 4600
AR Path="/5C88170F/5E257330" Ref="R?"  Part="1" 
AR Path="/5C882540/5E257330" Ref="R?"  Part="1" 
AR Path="/5E1B53FA/5E257330" Ref="R?"  Part="1" 
AR Path="/5E180BAA/5E257330" Ref="R43"  Part="1" 
F 0 "R43" H 9359 4682 50  0000 L CNN
F 1 "60R" H 9359 4591 50  0000 L CNN
F 2 "Resistor_SMD:R_0402_1005Metric" V 9230 4600 50  0001 C CNN
F 3 "~" H 9300 4600 50  0001 C CNN
F 4 "0402" H 9359 4509 38  0000 L CNN "Rating"
	1    9300 4600
	1    0    0    -1  
$EndComp
$Comp
L Device:R_Small R?
U 1 1
P 9300 5000
AR Path="/5C88170F/5E25733B" Ref="R?"  Part="1" 
AR Path="/5C882540/5E25733B" Ref="R?"  Part="1" 
AR Path="/5E1B53FA/5E25733B" Ref="R?"  Part="1" 
AR Path="/5E180BAA/5E25733B" Ref="R44"  Part="1" 
F 0 "R44" H 9359 5082 50  0000 L CNN
F 1 "60R" H 9359 4991 50  0000 L CNN
F 2 "Resistor_SMD:R_0402_1005Metric" V 9230 5000 50  0001 C CNN
F 3 "~" H 9300 5000 50  0001 C CNN
F 4 "0402" H 9359 4909 38  0000 L CNN "Rating"
	1    9300 5000
	1    0    0    -1  
$EndComp
$Comp
L Device:C_Small C?
U 1 1
P 9700 4800
AR Path="/5CAE1AEF/5E257346" Ref="C?"  Part="1" 
AR Path="/5C88170F/5E257346" Ref="C?"  Part="1" 
AR Path="/5C882540/5E257346" Ref="C?"  Part="1" 
AR Path="/5E1B53FA/5E257346" Ref="C?"  Part="1" 
AR Path="/5E180BAA/5E257346" Ref="C34"  Part="1" 
F 0 "C34" V 9399 4800 50  0000 C CNN
F 1 "4.7nF" V 9490 4800 50  0000 C CNN
F 2 "Capacitor_SMD:C_0402_1005Metric" H 9700 4800 50  0001 C CNN
F 3 "~" H 9700 4800 50  0001 C CNN
F 4 "0402" V 9572 4800 38  0000 C CNN "Rating"
	1    9700 4800
	0    1    1    0   
$EndComp
Wire Wire Line
	9600 4800 9300 4800
Wire Wire Line
	9300 4800 9300 4700
Wire Wire Line
	9300 4800 9300 4900
Connection ~ 9300 4800
Wire Wire Line
	9000 4100 9000 4700
Wire Wire Line
	9000 4900 9000 5500
Wire Wire Line
	8150 4900 8250 4900
$Comp
L power:GND #PWR0208
U 1 1
P 9900 4800
F 0 "#PWR0208" H 9900 4550 50  0001 C CNN
F 1 "GND" V 9905 4672 50  0000 R CNN
F 2 "" H 9900 4800 50  0001 C CNN
F 3 "" H 9900 4800 50  0001 C CNN
	1    9900 4800
	0    -1   -1   0   
$EndComp
Wire Wire Line
	9900 4800 9800 4800
Wire Wire Line
	9000 4100 9300 4100
Wire Wire Line
	9000 5500 9300 5500
Wire Wire Line
	9300 4200 9300 4100
Connection ~ 9300 4100
Wire Wire Line
	9300 4100 10250 4100
Wire Wire Line
	9300 4400 9300 4500
Wire Wire Line
	9300 5200 9300 5100
Wire Wire Line
	9300 5500 9300 5400
Connection ~ 9300 5500
Wire Wire Line
	9300 5500 10250 5500
$Comp
L Device:Jumper_NC_Small JP5
U 1 1
P 9300 5300
F 0 "JP5" V 9254 5375 50  0000 L CNN
F 1 "Jumper" V 9345 5375 50  0000 L CNN
F 2 "Connector_PinHeader_1.27mm:PinHeader_1x02_P1.27mm_Vertical" H 9300 5300 50  0001 C CNN
F 3 "~" H 9300 5300 50  0001 C CNN
	1    9300 5300
	0    1    1    0   
$EndComp
$Comp
L Connector:Conn_01x02_Female J8
U 1 1
P 10650 4850
F 0 "J8" H 10500 5100 50  0000 L CNN
F 1 "DB125-3.81-2P" H 10500 5000 50  0000 L CNN
F 2 "can_breakout_pcb:DB125-3.81-2P" H 10650 4850 50  0001 C CNN
F 3 "~" H 10650 4850 50  0001 C CNN
	1    10650 4850
	1    0    0    1   
$EndComp
Wire Wire Line
	10250 4100 10250 4750
Wire Wire Line
	10250 4750 10450 4750
Wire Wire Line
	10450 4850 10250 4850
Wire Wire Line
	10250 4850 10250 5500
Wire Wire Line
	2250 4400 2250 1750
Wire Wire Line
	2250 4400 4150 4400
Connection ~ 2250 1750
$Comp
L Device:R_Small R?
U 1 1
P 1850 4000
AR Path="/5C88170F/5E27D9CF" Ref="R?"  Part="1" 
AR Path="/5C882540/5E27D9CF" Ref="R?"  Part="1" 
AR Path="/5E1B53FA/5E27D9CF" Ref="R?"  Part="1" 
AR Path="/5E180BAA/5E27D9CF" Ref="R30"  Part="1" 
F 0 "R30" H 1791 3918 50  0000 R CNN
F 1 "22R" H 1791 4009 50  0000 R CNN
F 2 "Resistor_SMD:R_0603_1608Metric" V 1780 4000 50  0001 C CNN
F 3 "~" H 1850 4000 50  0001 C CNN
F 4 "0603" H 1791 4091 38  0000 R CNN "Rating"
	1    1850 4000
	-1   0    0    1   
$EndComp
Wire Wire Line
	1850 4500 1850 4100
Wire Wire Line
	1850 4500 4150 4500
Wire Wire Line
	1850 3900 1850 800 
Connection ~ 1850 800 
Wire Wire Line
	1850 800  1950 800 
Wire Wire Line
	1550 3800 1550 3900
Wire Wire Line
	1550 4600 1550 4100
Wire Wire Line
	1550 4600 4150 4600
Wire Wire Line
	1250 4700 1250 2050
Wire Wire Line
	1250 4700 4150 4700
Connection ~ 1250 2050
Wire Wire Line
	950  3800 1550 3800
Text HLabel 950  3800 0    50   Input ~ 0
SPI_CS1
$Comp
L Power_Protection:NUP2105L D1
U 1 1
P 8350 2600
F 0 "D1" H 8555 2646 50  0000 L CNN
F 1 "NUP2105L" H 8555 2555 50  0000 L CNN
F 2 "Package_TO_SOT_SMD:SOT-23" H 8575 2550 50  0001 L CNN
F 3 "http://www.onsemi.com/pub_link/Collateral/NUP2105L-D.PDF" H 8475 2725 50  0001 C CNN
	1    8350 2600
	1    0    0    -1  
$EndComp
Wire Wire Line
	8250 2400 8250 2250
Connection ~ 8250 2250
Wire Wire Line
	8250 2250 9000 2250
Wire Wire Line
	8450 2400 8450 2050
Connection ~ 8450 2050
Wire Wire Line
	8450 2050 9000 2050
$Comp
L power:GND #PWR0209
U 1 1
P 8350 2900
F 0 "#PWR0209" H 8350 2650 50  0001 C CNN
F 1 "GND" H 8355 2727 50  0000 C CNN
F 2 "" H 8350 2900 50  0001 C CNN
F 3 "" H 8350 2900 50  0001 C CNN
	1    8350 2900
	1    0    0    -1  
$EndComp
Wire Wire Line
	8350 2900 8350 2800
$Comp
L Power_Protection:NUP2105L D2
U 1 1
P 8350 5250
F 0 "D2" H 8555 5296 50  0000 L CNN
F 1 "NUP2105L" H 8555 5205 50  0000 L CNN
F 2 "Package_TO_SOT_SMD:SOT-23" H 8575 5200 50  0001 L CNN
F 3 "http://www.onsemi.com/pub_link/Collateral/NUP2105L-D.PDF" H 8475 5375 50  0001 C CNN
	1    8350 5250
	1    0    0    -1  
$EndComp
Wire Wire Line
	8250 5050 8250 4900
Wire Wire Line
	8450 5050 8450 4700
$Comp
L power:GND #PWR0210
U 1 1
P 8350 5550
F 0 "#PWR0210" H 8350 5300 50  0001 C CNN
F 1 "GND" H 8355 5377 50  0000 C CNN
F 2 "" H 8350 5550 50  0001 C CNN
F 3 "" H 8350 5550 50  0001 C CNN
	1    8350 5550
	1    0    0    -1  
$EndComp
Wire Wire Line
	8350 5550 8350 5450
Connection ~ 8250 4900
Connection ~ 8450 4700
Wire Wire Line
	8450 4700 9000 4700
Wire Wire Line
	8250 4900 9000 4900
$Comp
L Device:R_Small R?
U 1 1
P 6700 2550
AR Path="/5C88170F/5E314CFC" Ref="R?"  Part="1" 
AR Path="/5C882540/5E314CFC" Ref="R?"  Part="1" 
AR Path="/5E1B53FA/5E314CFC" Ref="R?"  Part="1" 
AR Path="/5E180BAA/5E314CFC" Ref="R45"  Part="1" 
F 0 "R45" H 6759 2632 50  0000 L CNN
F 1 "DNP" H 6759 2541 50  0000 L CNN
F 2 "Resistor_SMD:R_0402_1005Metric" V 6630 2550 50  0001 C CNN
F 3 "~" H 6700 2550 50  0001 C CNN
F 4 "0402" H 6759 2459 38  0000 L CNN "Rating"
	1    6700 2550
	1    0    0    -1  
$EndComp
Wire Wire Line
	6700 2450 6700 2350
Connection ~ 6700 2350
Wire Wire Line
	6700 2350 7150 2350
$Comp
L power:GND #PWR0211
U 1 1
P 6700 2750
F 0 "#PWR0211" H 6700 2500 50  0001 C CNN
F 1 "GND" H 6705 2577 50  0000 C CNN
F 2 "" H 6700 2750 50  0001 C CNN
F 3 "" H 6700 2750 50  0001 C CNN
	1    6700 2750
	1    0    0    -1  
$EndComp
Wire Wire Line
	6700 2750 6700 2650
$Comp
L Device:R_Small R?
U 1 1
P 6700 5200
AR Path="/5C88170F/5E32382B" Ref="R?"  Part="1" 
AR Path="/5C882540/5E32382B" Ref="R?"  Part="1" 
AR Path="/5E1B53FA/5E32382B" Ref="R?"  Part="1" 
AR Path="/5E180BAA/5E32382B" Ref="R46"  Part="1" 
F 0 "R46" H 6759 5282 50  0000 L CNN
F 1 "DNP" H 6759 5191 50  0000 L CNN
F 2 "Resistor_SMD:R_0402_1005Metric" V 6630 5200 50  0001 C CNN
F 3 "~" H 6700 5200 50  0001 C CNN
F 4 "0402" H 6759 5109 38  0000 L CNN "Rating"
	1    6700 5200
	1    0    0    -1  
$EndComp
Wire Wire Line
	6700 5100 6700 5000
Connection ~ 6700 5000
Wire Wire Line
	6700 5000 7150 5000
$Comp
L power:GND #PWR0212
U 1 1
P 6700 5400
F 0 "#PWR0212" H 6700 5150 50  0001 C CNN
F 1 "GND" H 6705 5227 50  0000 C CNN
F 2 "" H 6700 5400 50  0001 C CNN
F 3 "" H 6700 5400 50  0001 C CNN
	1    6700 5400
	1    0    0    -1  
$EndComp
Wire Wire Line
	6700 5400 6700 5300
$Comp
L Device:R_Small R?
U 1 1
P 2250 1250
AR Path="/5C88170F/5E187C45" Ref="R?"  Part="1" 
AR Path="/5C882540/5E187C45" Ref="R?"  Part="1" 
AR Path="/5E1B53FA/5E187C45" Ref="R?"  Part="1" 
AR Path="/5E180BAA/5E187C45" Ref="R32"  Part="1" 
F 0 "R32" H 2191 1168 50  0000 R CNN
F 1 "22R" H 2191 1259 50  0000 R CNN
F 2 "Resistor_SMD:R_0603_1608Metric" V 2180 1250 50  0001 C CNN
F 3 "~" H 2250 1250 50  0001 C CNN
F 4 "0603" H 2191 1341 38  0000 R CNN "Rating"
	1    2250 1250
	-1   0    0    1   
$EndComp
$Comp
L Device:R_Small R?
U 1 1
P 1550 4000
AR Path="/5C88170F/5F2F49C6" Ref="R?"  Part="1" 
AR Path="/5C882540/5F2F49C6" Ref="R?"  Part="1" 
AR Path="/5E1B53FA/5F2F49C6" Ref="R?"  Part="1" 
AR Path="/5E180BAA/5F2F49C6" Ref="R17"  Part="1" 
F 0 "R17" H 1491 3918 50  0000 R CNN
F 1 "22R" H 1491 4009 50  0000 R CNN
F 2 "Resistor_SMD:R_0603_1608Metric" V 1480 4000 50  0001 C CNN
F 3 "~" H 1550 4000 50  0001 C CNN
F 4 "0603" H 1491 4091 38  0000 R CNN "Rating"
	1    1550 4000
	-1   0    0    1   
$EndComp
$EndSCHEMATC
